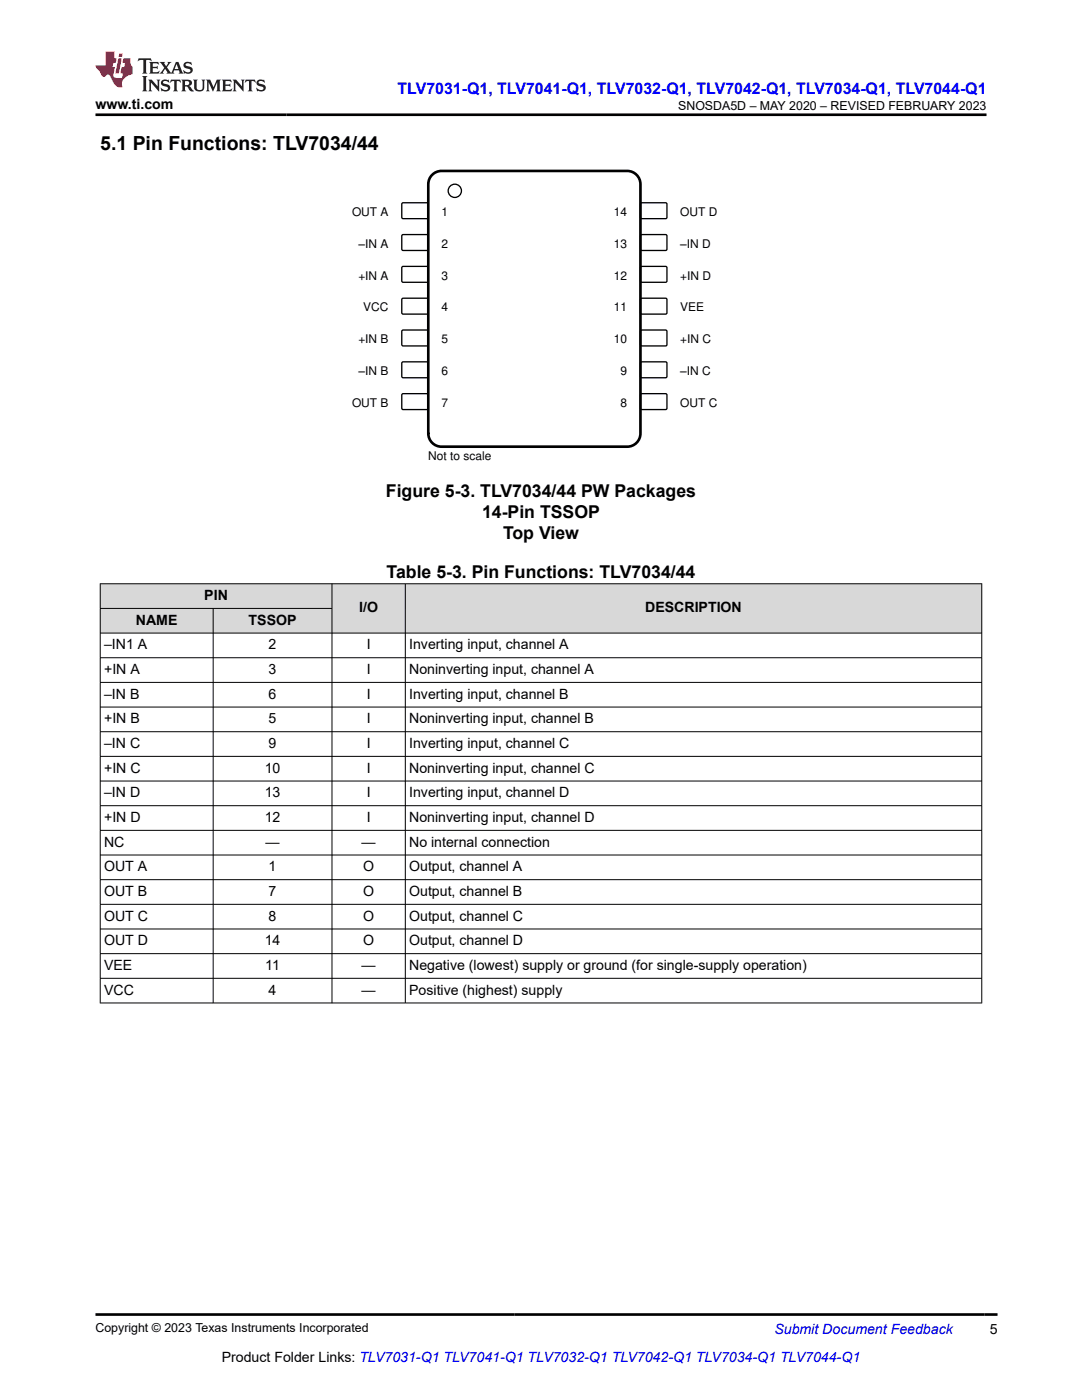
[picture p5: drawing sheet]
<svg xmlns="http://www.w3.org/2000/svg" width="216mm" height="279mm" viewBox="0 0 216 279" stroke-linecap="round" stroke-linejoin="round" font-family="sans-serif">
<path d="M80.3 40.5h5l.2 .2-.1 2.8-.2 .1h-4.9l-.1-.2v-2.7z" fill="none" stroke="#000" stroke-width=".26"/>
<path d="M127.8 40.6l.3-.1h4.9l.1 .2-.1 2.8-.2 .1h-4.9l-.1-.2z" fill-rule="evenodd" fill="#fff"/>
<path d="M127.8 40.6l.3-.1h4.9l.1 .2-.1 2.8-.2 .1h-4.9l-.1-.2z" fill="none" stroke="#000" stroke-width=".26"/>
<path d="M80.3 46.9h5l.2 .2-.1 2.8-.2 .1h-4.9l-.1-.3v-2.6z" fill-rule="evenodd" fill="#fff"/>
<path d="M80.3 46.9h5l.2 .2-.1 2.8-.2 .1h-4.9l-.1-.3v-2.6z" fill="none" stroke="#000" stroke-width=".26"/>
<path d="M127.8 46.9l.3-.1 4.9 .1 .1 .2-.1 2.8-.2 .1h-4.9l-.1-.3z" fill-rule="evenodd" fill="#fff"/>
<path d="M127.8 46.9l.3-.1 4.9 .1 .1 .2-.1 2.8-.2 .1h-4.9l-.1-.3z" fill="none" stroke="#000" stroke-width=".26"/>
<path d="M80.3 53.2h5l.2 .2-.1 2.8-.2 .1h-4.9l-.1-.2v-2.7z" fill-rule="evenodd" fill="#fff"/>
<path d="M80.3 53.2h5l.2 .2-.1 2.8-.2 .1h-4.9l-.1-.2v-2.7z" fill="none" stroke="#000" stroke-width=".26"/>
<path d="M127.8 53.3l.3-.1h4.9l.1 .2-.1 2.8-.2 .1h-4.9l-.1-.2z" fill-rule="evenodd" fill="#fff"/>
<path d="M127.8 53.3l.3-.1h4.9l.1 .2-.1 2.8-.2 .1h-4.9l-.1-.2z" fill="none" stroke="#000" stroke-width=".26"/>
<path d="M80.2 59.6l.2-.1h4.9l.2 .3-.1 2.8-.2 .1h-4.9l-.1-.3z" fill-rule="evenodd" fill="#fff"/>
<path d="M80.2 59.6l.2-.1h4.9l.2 .3-.1 2.8-.2 .1h-4.9l-.1-.3z" fill="none" stroke="#000" stroke-width=".26"/>
<path d="M127.8 59.6l.3-.1h4.9l.1 .3-.1 2.8-.2 .1h-4.9l-.1-.3z" fill-rule="evenodd" fill="#fff"/>
<path d="M127.8 59.6l.3-.1h4.9l.1 .3-.1 2.8-.2 .1h-4.9l-.1-.3z" fill="none" stroke="#000" stroke-width=".26"/>
<path d="M80.2 66l.2-.1h4.9l.2 .2-.1 2.8-.2 .1h-4.9l-.1-.2z" fill-rule="evenodd" fill="#fff"/>
<path d="M80.2 66l.2-.1h4.9l.2 .2-.1 2.8-.2 .1h-4.9l-.1-.2z" fill="none" stroke="#000" stroke-width=".26"/>
<path d="M127.8 66l.3-.1h4.9l.1 .2-.1 2.8-.2 .1h-4.9l-.1-.2z" fill-rule="evenodd" fill="#fff"/>
<path d="M127.8 66l.3-.1h4.9l.1 .2-.1 2.8-.2 .1h-4.9l-.1-.2z" fill="none" stroke="#000" stroke-width=".26"/>
<path d="M80.2 72.3l.2-.1h4.9l.2 .3-.1 2.8-.2 .1h-4.9l-.1-.3z" fill-rule="evenodd" fill="#fff"/>
<path d="M80.2 72.3l.2-.1h4.9l.2 .3-.1 2.8-.2 .1h-4.9l-.1-.3z" fill="none" stroke="#000" stroke-width=".26"/>
<path d="M127.8 72.3l.3-.1h4.9l.1 .3-.1 2.8-.2 .1h-4.9l-.1-.3z" fill-rule="evenodd" fill="#fff"/>
<path d="M127.8 72.3l.3-.1h4.9l.1 .3-.1 2.8-.2 .1h-4.9l-.1-.3z" fill="none" stroke="#000" stroke-width=".26"/>
<path d="M80.2 78.7l.2-.1h4.9l.2 .2-.1 2.8-.2 .1h-4.9l-.1-.2z" fill-rule="evenodd" fill="#fff"/>
<path d="M80.2 78.7l.2-.1h4.9l.2 .2-.1 2.8-.2 .1h-4.9l-.1-.2z" fill="none" stroke="#000" stroke-width=".26"/>
<path d="M127.8 78.7l.3-.1h4.9l.1 .2-.1 2.8-.2 .1h-4.9l-.1-.2z" fill-rule="evenodd" fill="#fff"/>
<g fill="none" stroke="#000" stroke-width=".26">
<path d="M127.8 78.7l.3-.1h4.9l.1 .2-.1 2.8-.2 .1h-4.9l-.1-.2z"/>
<circle cx="90.8" cy="38.1" r="1.32"/>
</g>
<path d="M86.5 34.7l1-.5 .6-.1h37a2.65 2.65 0 0 1 2.7 2.7v49.7a2.65 2.65 0 0 1-2.7 2.6h-37a2.65 2.65 0 0 1-2.6-2.6v-49.7a2.64 2.64 0 0 1 1-2.1z" fill="none" stroke="#000" stroke-width=".53"/>
<g fill="#d8d8d8">
<path d="M20 116.5h175.9v4.9h-175.9z" fill-rule="evenodd"/>
<path d="M20.1 116.6h46.1v4.8h-46.1z" fill-rule="evenodd"/>
<path d="M66.3 116.6h14.5v9.7h-14.5z" fill-rule="evenodd"/>
<path d="M80.9 116.6h114.9v9.7h-114.9z" fill-rule="evenodd"/>
<path d="M20.1 121.5h22.4v4.8h-22.4z" fill-rule="evenodd"/>
<path d="M42.6 121.5h23.6v4.8h-23.6z" fill-rule="evenodd"/>
</g>
<g fill="none" stroke="#000" stroke-width=".2">
<path d="M19.9 116.5h176.1M20 116.4v83.8M66.2 116.4v83.8M80.9 116.4v83.8M195.9 116.4v83.8M19.9 121.4h46.4M19.9 131.3h176.1M19.9 136.2h176.1M42.5 121.4v78.8M196 126.3h-176.1M19.9 141.1h176.1M19.9 146h176.1"/>
<path d="M19.9 151h176.1M19.9 155.9h176.1M19.9 160.8h176.1M19.9 165.7h176.1M19.9 170.6h176.1M19.9 175.6h176.1M19.9 180.5h176.1M19.9 185.4h176.1M19.9 190.3h176.1M19.9 195.2h176.1M19.9 200.2h176.1"/>
</g>
<path d="M27.7 11.6l-.2 .6 .5-.2h.6v.1v2.2l-.2 .4h1l-.2-.4v-2.2v-.1h.5l.5 .2-.1-.6zM29.8 12.4l.2 .3v1.6l-.2 .4h1.9l.1-.6a1.08 1.08 0 0 1-1.3 .2v-.7h.6l.4 .2v-.7l-.4 .2h-.6v-.5l.2-.2a1 1 0 0 1 1 .3l-.1-.5zM31.8 12.4l1 1.1-1 1.2h.9l-.2-.2 .4-.8 .5 .8-.2 .2h1.6l-.2-.2 .1-.5h1l.1 .5-.1 .2h.9l-.2-.4-.8-1.9h-.5l-1 2.1-.8-1.1 .9-1h-.8l.2 .2-.5 .6-.3-.6 .1-.2zM35.2 12.8l.4 1h-.8zM36.8 12.5a.65 .65 0 0 0-.2 .7 .65 .65 0 0 0 .6 .5l.7 .1 .1 .3a.79 .79 0 0 1-.7 .4 .79 .79 0 0 1-.7-.5l.1 .7 .2-.1a.93 .93 0 0 0 1.1 0 .93 .93 0 0 0 .4-.9 1.46 1.46 0 0 0-1.2-.6l-.1-.3a1.09 1.09 0 0 1 1.2 .2l-.2-.6-.1 .1-.6-.2zM28.4 15.2l.2 .4v2.2l-.2 .4h1l-.2-.4v-2.2l.2-.4zM29.6 15.9l.2 .4v1.5l-.2 .4h.8l-.3-.4v-1.3l1.7 1.8v-2l.2-.4h-.8l.2 .2 .1 1.1-1.2-1.3zM32.3 16a.65 .65 0 0 0-.2 .8 .65 .65 0 0 0 .7 .4l.6 .2 .1 .2a.79 .79 0 0 1-.7 .4 .79 .79 0 0 1-.7-.5l.1 .7 .2-.1a.93 .93 0 0 0 1.1 .1 .93 .93 0 0 0 .4-1 1.46 1.46 0 0 0-1.2-.5l-.1-.4a1.09 1.09 0 0 1 1.2 .2l-.2-.6-.1 .1-.6-.1zM34.1 15.9l-.1 .6a.63 .63 0 0 1 .7-.3l.1 1.6-.3 .4h1l-.2-.4v-1.6a.66 .66 0 0 1 .8 .3l-.1-.6zM36.2 15.9l.2 .4v1.5l-.2 .4h.9l-.2-.2v-.7h.5l.1 .2a.79 .79 0 0 0 1.2 .6l-1-.9a.61 .61 0 0 0 .6-.6 .61 .61 0 0 0-.5-.7zM36.9 16.2h.2a.47 .47 0 0 1 .5 .1 .47 .47 0 0 1 .1 .5l-.2 .1-.6 .1zM38.5 15.9l.2 .2a2.27 2.27 0 0 0 .4 2 1.04 1.04 0 0 0 1.7-.7v-1.3l.2-.2h-.8l.2 .4v1.1a.6 .6 0 0 1-.6 .6 .6 .6 0 0 1-.6-.6v-1.1l.3-.4zM41.1 15.9l.2 .4v1.5l-.2 .4h.7l-.2-.4v-1.4l.9 1.9 .8-1.9v1.4l-.2 .4h1l-.3-.4v-1.5l.3-.4h-.8l-.7 1.5-.7-1.5zM44.3 15.9l.2 .4v1.5l-.2 .4h1.9l.1-.6a1.09 1.09 0 0 1-1.3 .2v-.7h.6l.4 .2v-.6l-.4 .2h-.6v-.6l.2-.1a1.01 1.01 0 0 1 1 .3l-.1-.6zM46.4 15.9l.3 .4v1.5l-.3 .4h.8l-.2-.4v-1.3l1.6 1.8v-2l.2-.4h-.7l.2 .2v1.1l-1.2-1.3zM49 15.9l-.1 .6a.63 .63 0 0 1 .8-.3v1.6l-.3 .4h1l-.2-.4v-1.6a.66 .66 0 0 1 .8 .3l-.1-.6zM51.4 16a.65 .65 0 0 0-.2 .8 .65 .65 0 0 0 .6 .4l.6 .2 .2 .2a.79 .79 0 0 1-.8 .4 .79 .79 0 0 1-.6-.5l.1 .7 .2-.1a.93 .93 0 0 0 1 .1 .93 .93 0 0 0 .5-1 1.46 1.46 0 0 0-1.3-.5l-.1-.4a1.09 1.09 0 0 1 1.3 .2l-.2-.6-.2 .1-.5-.1z" fill="#231f20"/>
<path d="M21.1 10.3v2.7h-2.1l.1 .4 .9 1a.95 .95 0 0 0 .9 .9 .59 .59 0 0 1 .6-.4 .59 .59 0 0 1 .5 .3l.4 .8a1.59 1.59 0 0 0 2.1 1.4 1.61 1.61 0 0 1 1-2.3l1-.3-.1-1.5a1.59 1.59 0 0 1-.4-1.7h-1.4l-.2 .9h.5l-.1 .9h-.5l-.2 .9v.3l.4 .1-.2 .9h-.6a.73 .73 0 0 1-1.1-.7l.3-1.5h-.5l.2-.9h.5l.2-.9h-.5v-1.3zM23.6 11.6l-.6 3.1h.7l.6-3.1zM23.8 10.7l-.1 .6h.7l.1-.6z" fill="#ed1c24"/>
<path d="M19 22.9h177.8M19.1 262.3h179.9" fill="none" stroke="#000" stroke-width=".53"/>
<text font-size="3.9" x="20" y="29.9">5.1 Pin Functions: TLV7034/44</text>
<g font-size="3.5">
<text x="77" y="99.1">Figure 5-3. TLV7034/44 PW Packages</text>
<text x="96.2" y="103.3">14-Pin TSSOP</text>
<text x="100.4" y="107.6">Top View</text>
<text x="77.1" y="115.3">Table 5-3. Pin Functions: TLV7034/44</text>
</g>
<text font-size="3.2" fill="#00f" x="79.3" y="18.7">TLV7031-Q1, TLV7041-Q1, TLV7032-Q1, TLV7042-Q1, TLV7034-Q1, TLV7044-Q1</text>
<g font-size="2.8">
<text x="19" y="21.8">www.ti.com</text>
<text x="40.8" y="119.8">PIN</text>
<text x="27.1" y="124.7">NAME</text>
<text x="49.6" y="124.7">TSSOP</text>
<text x="71.7" y="122.2">I/O</text>
<text x="128.7" y="122.2">DESCRIPTION</text>
<text x="20.8" y="129.6">–IN1 A</text>
<text x="53.6" y="129.6">2</text>
<text x="73.2" y="129.6">I</text>
<text x="81.6" y="129.6">Inverting input, channel A</text>
<text x="20.8" y="134.5">+IN A</text>
<text x="53.6" y="134.5">3</text>
<text x="73.2" y="134.5">I</text>
<text x="81.6" y="134.5">Noninverting input, channel A</text>
<text x="20.8" y="139.5">–IN B</text>
<text x="53.6" y="139.5">6</text>
<text x="73.2" y="139.5">I</text>
<text x="81.6" y="139.5">Inverting input, channel B</text>
<text x="20.8" y="144.4">+IN B</text>
<text x="20.8" y="149.3">–IN C</text>
<text x="53.6" y="144.4">5</text>
<text x="53.6" y="149.3">9</text>
<text x="73.2" y="144.4">I</text>
<text x="73.2" y="149.3">I</text>
<text x="81.6" y="144.4">Noninverting input, channel B</text>
<text x="81.6" y="149.3">Inverting input, channel C</text>
<text x="20.8" y="154.2">+IN C</text>
<text x="52.8" y="154.2">10</text>
<text x="73.2" y="154.2">I</text>
<text x="81.6" y="154.2">Noninverting input, channel C</text>
<text x="20.8" y="159.1">–IN D</text>
<text x="52.8" y="159.1">13</text>
<text x="73.2" y="159.1">I</text>
<text x="81.6" y="159.1">Inverting input, channel D</text>
<text x="20.8" y="164.1">+IN D</text>
<text x="52.8" y="164.1">12</text>
<text x="73.2" y="164.1">I</text>
<text x="81.6" y="164.1">Noninverting input, channel D</text>
<text x="20.8" y="169">NC</text>
<text x="20.8" y="173.9">OUT A</text>
<text x="53" y="169">—</text>
<text x="53.6" y="173.9">1</text>
<text x="72.1" y="169">—</text>
<text x="72.5" y="173.9">O</text>
<text x="81.6" y="169">No internal connection</text>
<text x="81.6" y="173.9">Output, channel A</text>
<text x="20.8" y="178.8">OUT B</text>
<text x="53.6" y="178.8">7</text>
<text x="72.5" y="178.8">O</text>
<text x="81.6" y="178.8">Output, channel B</text>
<text x="20.8" y="183.8">OUT C</text>
<text x="53.6" y="183.8">8</text>
<text x="72.5" y="183.8">O</text>
<text x="81.6" y="183.8">Output, channel C</text>
<text x="20.8" y="188.7">OUT D</text>
<text x="52.8" y="188.7">14</text>
<text x="72.5" y="188.7">O</text>
<text x="81.6" y="188.7">Output, channel D</text>
<text x="20.8" y="193.6">VEE</text>
<text x="52.9" y="193.6">11</text>
<text x="72.1" y="193.6">—</text>
<text x="81.6" y="193.6">Negative (lowest) supply or ground (for single-supply operation)</text>
<text x="20.8" y="198.5">VCC</text>
<text x="53.6" y="198.5">4</text>
<text x="72.1" y="198.5">—</text>
<text x="81.6" y="198.5">Positive (highest) supply</text>
<text x="197.5" y="266.1">5</text>
<text x="44.3" y="271.7">Product Folder Links: TLV7031-Q1 TLV7041-Q1 TLV7032-Q1 TLV7042-Q1 TLV7034-Q1 TLV7044-Q1</text>
</g>
<text font-size="2.8" fill="#00f" x="154.5" y="266.2">Submit Document Feedback</text>
<g font-size="2.5">
<text x="135.3" y="21.9">SNOSDA5D – MAY 2020 – REVISED FEBRUARY 2023</text>
<text x="19" y="265.9">Copyright © 2023 Texas Instruments Incorporated</text>
</g>
<g font-size="2.4">
<text x="70.2" y="43.1">OUT A</text>
<text x="88.1" y="43.1">1</text>
<text x="122.5" y="43.1">14</text>
<text x="135.7" y="43.1">OUT D</text>
<text x="71.6" y="49.5">±IN A</text>
<text x="88.1" y="49.5">2</text>
<text x="122.5" y="49.5">13</text>
<text x="135.7" y="49.5">±IN D</text>
<text x="71.5" y="55.8">+IN A</text>
<text x="88.1" y="55.8">3</text>
<text x="122.5" y="55.8">12</text>
<text x="135.7" y="55.8">+IN D</text>
<text x="72.5" y="62.2">VCC</text>
<text x="88.1" y="62.2">4</text>
<text x="122.5" y="62.2">11</text>
<text x="135.7" y="62.2">VEE</text>
<text x="71.5" y="68.5">+IN B</text>
<text x="88.1" y="68.5">5</text>
<text x="122.5" y="68.5">10</text>
<text x="135.7" y="68.5">+IN C</text>
<text x="71.6" y="74.9">±IN B</text>
<text x="88.1" y="74.9">6</text>
<text x="123.8" y="74.9">9</text>
<text x="135.7" y="74.9">±IN C</text>
<text x="70.2" y="81.2">OUT B</text>
<text x="88.1" y="81.2">7</text>
<text x="123.8" y="81.2">8</text>
<text x="135.7" y="81.2">OUT C</text>
<text x="85.5" y="91.8">Not to scale</text>
</g>
</svg>
